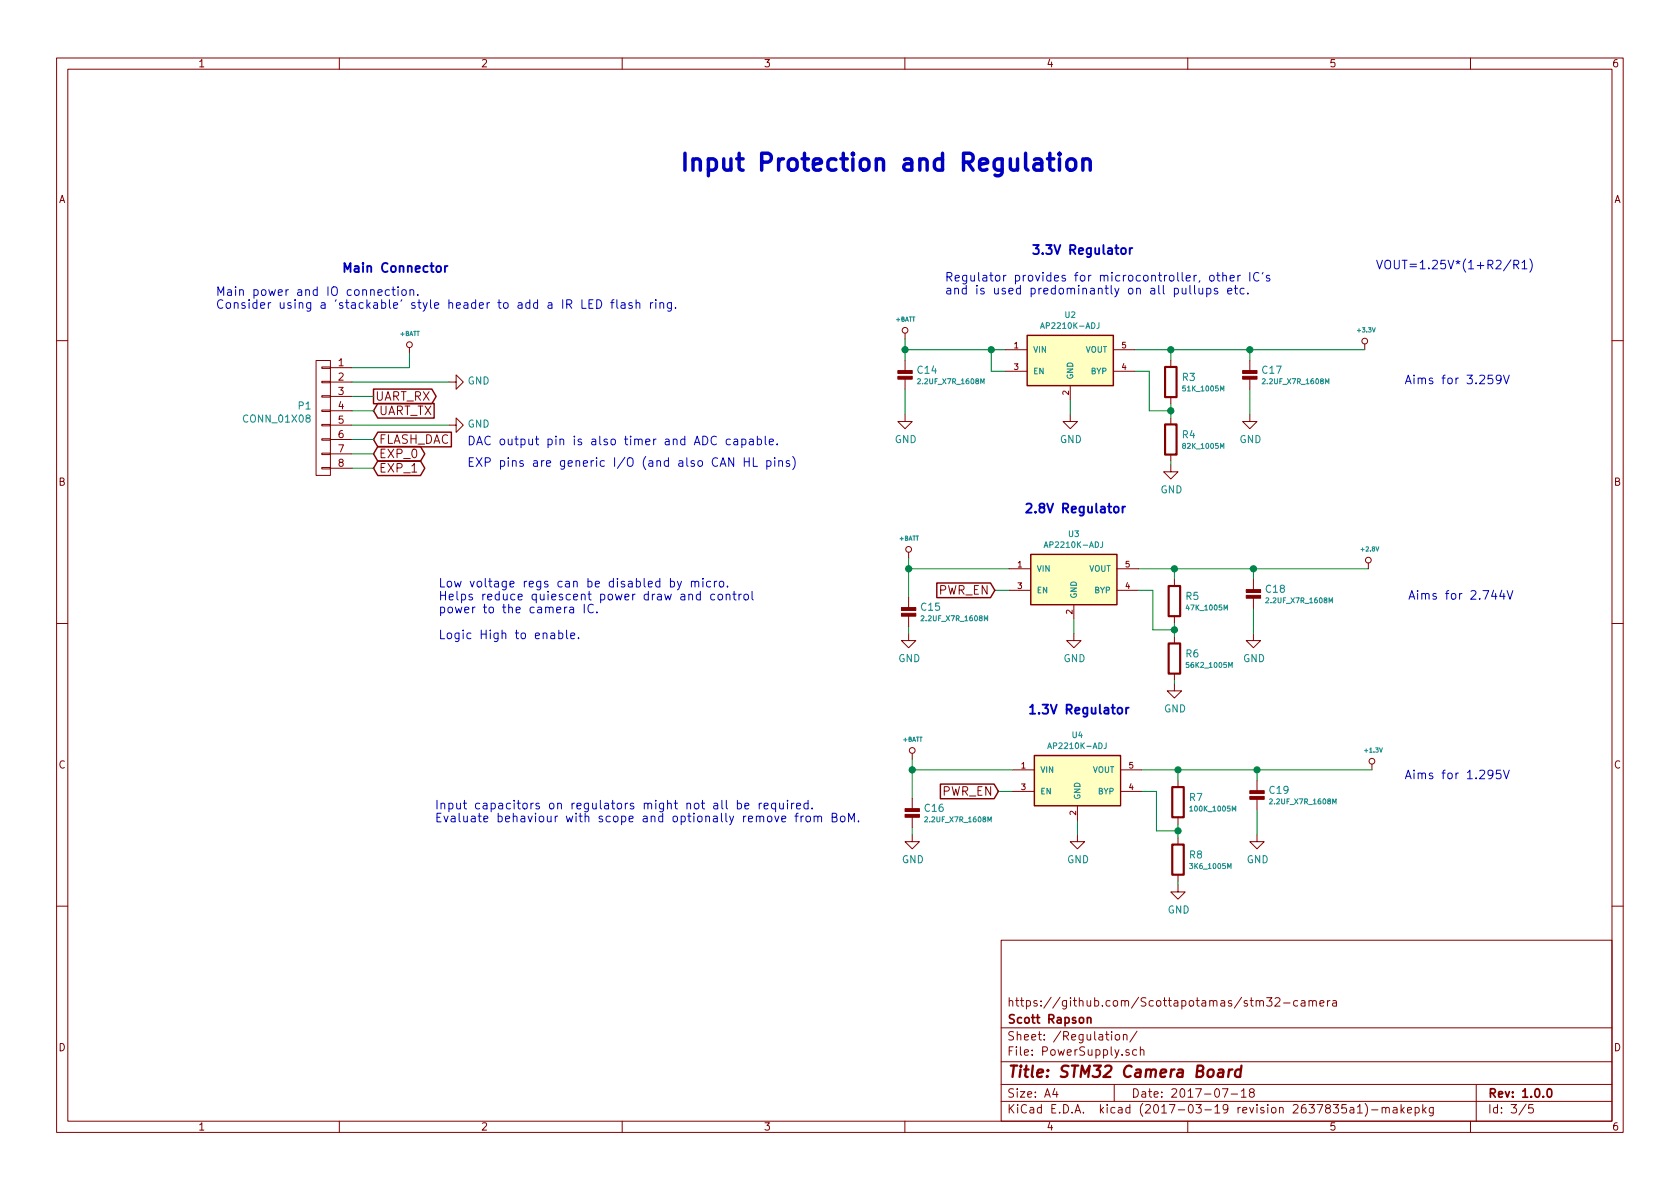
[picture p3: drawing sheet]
EESchema Schematic File Version 2
LIBS:appli_analog_devices
LIBS:appli_atmel
LIBS:appli_battery
LIBS:appli_capacitor
LIBS:appli_connector
LIBS:appli_connector_molex
LIBS:appli_connector_jst
LIBS:appli_crystal
LIBS:appli_device
LIBS:appli_fiducial
LIBS:appli_ftdi
LIBS:appli_fuse
LIBS:appli_inductor
LIBS:appli_linear
LIBS:appli_link
LIBS:appli_logic_devices
LIBS:appli_logo
LIBS:appli_memory
LIBS:appli_mount
LIBS:appli_opto
LIBS:appli_power
LIBS:appli_regulator
LIBS:appli_relay
LIBS:appli_resistor
LIBS:appli_special
LIBS:appli_spice
LIBS:appli_stm32
LIBS:appli_switch
LIBS:appli_tag_connect
LIBS:appli_template
LIBS:appli_test_points
LIBS:appli_transformer
LIBS:appli_transistor
LIBS:appli_ublox
LIBS:appli_uC
LIBS:appli_usb
LIBS:appli_wireless
LIBS:stm32-camera-cache
EELAYER 26 0
EELAYER END
$Descr A4 11693 8268
encoding utf-8
Sheet 3 5
Title "STM32 Camera Board"
Date "2017-07-18"
Rev "1.0.0"
Comp "Scott Rapson"
Comment1 "https://github.com/Scottapotamas/stm32-camera"
Comment2 ""
Comment3 ""
Comment4 ""
$EndDescr
Text Notes 4725 1200 0    118  ~ 24
Input Protection and Regulation
Text Notes 7175 1775 0    63   ~ 13
3.3V Regulator
Text Notes 6575 2050 0    60   ~ 0
Regulator provides for microcontroller, other IC's \nand is used predominantly on all pullups etc.
$Comp
L +3.3V #PWR40
U 1 1
P 9500 2425
F 0 "#PWR40" H 9500 2385 30  0001 C CNN
F 1 "+3.3V" H 9509 2563 30  0000 C CNN
F 2 "" H 9500 2425 60  0000 C CNN
F 3 "" H 9500 2425 60  0000 C CNN
	1    9500 2425
	1    0    0    -1  
$EndComp
$Comp
L GND #PWR31
U 1 1
P 7450 2875
F 0 "#PWR31" H 7450 2625 50  0001 C CNN
F 1 "GND" H 7455 2702 50  0000 C CNN
F 2 "" H 7450 2875 60  0000 C CNN
F 3 "" H 7450 2875 60  0000 C CNN
	1    7450 2875
	1    0    0    -1  
$EndComp
$Comp
L GND #PWR26
U 1 1
P 6300 2875
F 0 "#PWR26" H 6300 2625 50  0001 C CNN
F 1 "GND" H 6305 2702 50  0000 C CNN
F 2 "" H 6300 2875 60  0000 C CNN
F 3 "" H 6300 2875 60  0000 C CNN
	1    6300 2875
	1    0    0    -1  
$EndComp
$Comp
L GND #PWR37
U 1 1
P 8700 2875
F 0 "#PWR37" H 8700 2625 50  0001 C CNN
F 1 "GND" H 8705 2702 50  0000 C CNN
F 2 "" H 8700 2875 60  0000 C CNN
F 3 "" H 8700 2875 60  0000 C CNN
	1    8700 2875
	1    0    0    -1  
$EndComp
Wire Wire Line
	6300 2350 6300 2500
Wire Wire Line
	6300 2425 7000 2425
Connection ~ 6300 2425
Wire Wire Line
	7000 2575 6900 2575
Wire Wire Line
	6900 2575 6900 2425
Connection ~ 6900 2425
Wire Wire Line
	6300 2700 6300 2875
Wire Wire Line
	7450 2875 7450 2775
Wire Wire Line
	7900 2425 9500 2425
Wire Wire Line
	8700 2700 8700 2875
Wire Wire Line
	8700 2500 8700 2425
Connection ~ 8700 2425
$Comp
L +1.3V #PWR42
U 1 1
P 9550 5350
F 0 "#PWR42" H 9550 5310 30  0001 C CNN
F 1 "+1.3V" H 9559 5488 30  0000 C CNN
F 2 "" H 9550 5350 60  0000 C CNN
F 3 "" H 9550 5350 60  0000 C CNN
	1    9550 5350
	1    0    0    -1  
$EndComp
$Comp
L +2.8V #PWR41
U 1 1
P 9525 3950
F 0 "#PWR41" H 9525 3910 30  0001 C CNN
F 1 "+2.8V" H 9534 4088 30  0000 C CNN
F 2 "" H 9525 3950 60  0000 C CNN
F 3 "" H 9525 3950 60  0000 C CNN
	1    9525 3950
	1    0    0    -1  
$EndComp
Text Notes 7125 3575 0    63   ~ 13
2.8V Regulator
Text Notes 2375 1900 0    63   ~ 13
Main Connector
$Comp
L AP2210K-ADJ U2
U 1 1
P 7450 2475
F 0 "U2" H 7450 2769 40  0000 C CNN
F 1 "AP2210K-ADJ" H 7450 2693 40  0000 C CNN
F 2 "Applidyne_SOT:SOT95P280X145-5L30N" H 7150 2675 35  0001 L CIN
F 3 "http://docs-asia.electrocomponents.com/webdocs/1332/0900766b8133217a.pdf" H 7450 1325 60  0001 C CNN
F 4 "DIODES ZETEX" H 7450 1825 60  0001 C CNN "manf"
F 5 "AP2210K-ADJTRG1" H 7450 1725 60  0001 C CNN "manf#"
F 6 "RS Online" H 7450 1625 60  0001 C CNN "Supplier"
F 7 "828-7422" H 7450 1525 60  0001 C CNN "Supplier Part No"
F 8 "http://au.rs-online.com/web/p/low-dropout-voltage-regulators/8287422/" H 7450 1425 60  0001 C CNN "Supplier URL"
F 9 "0.272" H 7450 1225 60  0001 C CNN "Supplier Price"
F 10 "100" H 7450 1125 60  0001 C CNN "Supplier Price Break"
	1    7450 2475
	1    0    0    -1  
$EndComp
Text Notes 9575 1875 0    60   ~ 0
VOUT=1.25V*(1+R2/R1) 
$Comp
L GND #PWR32
U 1 1
P 7475 4400
F 0 "#PWR32" H 7475 4150 50  0001 C CNN
F 1 "GND" H 7480 4227 50  0000 C CNN
F 2 "" H 7475 4400 60  0000 C CNN
F 3 "" H 7475 4400 60  0000 C CNN
	1    7475 4400
	1    0    0    -1  
$EndComp
$Comp
L GND #PWR28
U 1 1
P 6325 4400
F 0 "#PWR28" H 6325 4150 50  0001 C CNN
F 1 "GND" H 6330 4227 50  0000 C CNN
F 2 "" H 6325 4400 60  0000 C CNN
F 3 "" H 6325 4400 60  0000 C CNN
	1    6325 4400
	1    0    0    -1  
$EndComp
$Comp
L GND #PWR38
U 1 1
P 8725 4400
F 0 "#PWR38" H 8725 4150 50  0001 C CNN
F 1 "GND" H 8730 4227 50  0000 C CNN
F 2 "" H 8725 4400 60  0000 C CNN
F 3 "" H 8725 4400 60  0000 C CNN
	1    8725 4400
	1    0    0    -1  
$EndComp
Wire Wire Line
	6325 3875 6325 4150
Wire Wire Line
	6325 3950 7025 3950
Connection ~ 6325 3950
Wire Wire Line
	7025 4100 6925 4100
Wire Wire Line
	6325 4350 6325 4400
Wire Wire Line
	7475 4400 7475 4300
Wire Wire Line
	7925 3950 9525 3950
Wire Wire Line
	8725 4225 8725 4400
Wire Wire Line
	8725 4025 8725 3950
Connection ~ 8725 3950
$Comp
L AP2210K-ADJ U3
U 1 1
P 7475 4000
F 0 "U3" H 7475 4294 40  0000 C CNN
F 1 "AP2210K-ADJ" H 7475 4218 40  0000 C CNN
F 2 "Applidyne_SOT:SOT95P280X145-5L30N" H 7175 4200 35  0001 L CIN
F 3 "http://docs-asia.electrocomponents.com/webdocs/1332/0900766b8133217a.pdf" H 7475 2850 60  0001 C CNN
F 4 "DIODES ZETEX" H 7475 3350 60  0001 C CNN "manf"
F 5 "AP2210K-ADJTRG1" H 7475 3250 60  0001 C CNN "manf#"
F 6 "RS Online" H 7475 3150 60  0001 C CNN "Supplier"
F 7 "828-7422" H 7475 3050 60  0001 C CNN "Supplier Part No"
F 8 "http://au.rs-online.com/web/p/low-dropout-voltage-regulators/8287422/" H 7475 2950 60  0001 C CNN "Supplier URL"
F 9 "0.272" H 7475 2750 60  0001 C CNN "Supplier Price"
F 10 "100" H 7475 2650 60  0001 C CNN "Supplier Price Break"
	1    7475 4000
	1    0    0    -1  
$EndComp
$Comp
L +BATT #PWR25
U 1 1
P 6300 2350
F 0 "#PWR25" H 6300 2300 20  0001 C CNN
F 1 "+BATT" H 6303 2488 30  0000 C CNN
F 2 "" H 6300 2350 60  0000 C CNN
F 3 "" H 6300 2350 60  0000 C CNN
	1    6300 2350
	1    0    0    -1  
$EndComp
$Comp
L +BATT #PWR27
U 1 1
P 6325 3875
F 0 "#PWR27" H 6325 3825 20  0001 C CNN
F 1 "+BATT" H 6328 4013 30  0000 C CNN
F 2 "" H 6325 3875 60  0000 C CNN
F 3 "" H 6325 3875 60  0000 C CNN
	1    6325 3875
	1    0    0    -1  
$EndComp
Text Notes 7150 4975 0    63   ~ 13
1.3V Regulator
$Comp
L GND #PWR33
U 1 1
P 7500 5800
F 0 "#PWR33" H 7500 5550 50  0001 C CNN
F 1 "GND" H 7505 5627 50  0000 C CNN
F 2 "" H 7500 5800 60  0000 C CNN
F 3 "" H 7500 5800 60  0000 C CNN
	1    7500 5800
	1    0    0    -1  
$EndComp
$Comp
L GND #PWR30
U 1 1
P 6350 5800
F 0 "#PWR30" H 6350 5550 50  0001 C CNN
F 1 "GND" H 6355 5627 50  0000 C CNN
F 2 "" H 6350 5800 60  0000 C CNN
F 3 "" H 6350 5800 60  0000 C CNN
	1    6350 5800
	1    0    0    -1  
$EndComp
$Comp
L GND #PWR39
U 1 1
P 8750 5800
F 0 "#PWR39" H 8750 5550 50  0001 C CNN
F 1 "GND" H 8755 5627 50  0000 C CNN
F 2 "" H 8750 5800 60  0000 C CNN
F 3 "" H 8750 5800 60  0000 C CNN
	1    8750 5800
	1    0    0    -1  
$EndComp
Wire Wire Line
	6350 5275 6350 5550
Wire Wire Line
	6350 5350 7050 5350
Connection ~ 6350 5350
Wire Wire Line
	7050 5500 6950 5500
Wire Wire Line
	6350 5750 6350 5800
Wire Wire Line
	7500 5800 7500 5700
Wire Wire Line
	7950 5350 9550 5350
Wire Wire Line
	8750 5625 8750 5800
Wire Wire Line
	8750 5425 8750 5350
Connection ~ 8750 5350
$Comp
L AP2210K-ADJ U4
U 1 1
P 7500 5400
F 0 "U4" H 7500 5694 40  0000 C CNN
F 1 "AP2210K-ADJ" H 7500 5618 40  0000 C CNN
F 2 "Applidyne_SOT:SOT95P280X145-5L30N" H 7200 5600 35  0001 L CIN
F 3 "http://docs-asia.electrocomponents.com/webdocs/1332/0900766b8133217a.pdf" H 7500 4250 60  0001 C CNN
F 4 "DIODES ZETEX" H 7500 4750 60  0001 C CNN "manf"
F 5 "AP2210K-ADJTRG1" H 7500 4650 60  0001 C CNN "manf#"
F 6 "RS Online" H 7500 4550 60  0001 C CNN "Supplier"
F 7 "828-7422" H 7500 4450 60  0001 C CNN "Supplier Part No"
F 8 "http://au.rs-online.com/web/p/low-dropout-voltage-regulators/8287422/" H 7500 4350 60  0001 C CNN "Supplier URL"
F 9 "0.272" H 7500 4150 60  0001 C CNN "Supplier Price"
F 10 "100" H 7500 4050 60  0001 C CNN "Supplier Price Break"
	1    7500 5400
	1    0    0    -1  
$EndComp
$Comp
L +BATT #PWR29
U 1 1
P 6350 5275
F 0 "#PWR29" H 6350 5225 20  0001 C CNN
F 1 "+BATT" H 6353 5413 30  0000 C CNN
F 2 "" H 6350 5275 60  0000 C CNN
F 3 "" H 6350 5275 60  0000 C CNN
	1    6350 5275
	1    0    0    -1  
$EndComp
$Comp
L 100K_1005M R7
U 1 1
P 8200 5425
F 0 "R7" H 8273 5310 50  0000 L CNN
F 1 "100K_1005M" H 8273 5230 35  0000 L CNN
F 2 "Applidyne_Resistor:RESC1005X40N" V 8310 5275 20  0001 C CNN
F 3 "http://www.farnell.com/datasheets/1911175.pdf" V 8335 5275 20  0001 C CNN
F 4 "PANASONIC" V 8385 5275 20  0001 C CNN "manf"
F 5 "ERJ2RKF1003X" V 8410 5275 20  0001 C CNN "manf#"
F 6 "Element14" V 8435 5275 20  0001 C CNN "Supplier"
F 7 "2302839" V 8460 5275 20  0001 C CNN "Supplier Part No"
F 8 "http://au.element14.com/panasonic-electronic-components/erj2rkf1003x/res-thick-film-100k-1-0-1w-0402/dp/2302839" V 8485 5275 20  0001 C CNN "Supplier URL"
F 9 "0.016" V 8510 5275 20  0001 C CNN "Supplier Price"
F 10 "5" V 8535 5275 20  0001 C CNN "Supplier Price Break"
	1    8200 5425
	1    0    0    -1  
$EndComp
Wire Wire Line
	8200 5425 8200 5350
Connection ~ 8200 5350
Wire Wire Line
	8200 5725 8200 5825
Wire Wire Line
	8200 5775 8050 5775
Wire Wire Line
	8050 5775 8050 5500
Wire Wire Line
	8050 5500 7950 5500
Connection ~ 8200 5775
$Comp
L GND #PWR36
U 1 1
P 8200 6150
F 0 "#PWR36" H 8200 5900 50  0001 C CNN
F 1 "GND" H 8205 5977 50  0000 C CNN
F 2 "" H 8200 6150 60  0000 C CNN
F 3 "" H 8200 6150 60  0000 C CNN
	1    8200 6150
	1    0    0    -1  
$EndComp
Wire Wire Line
	8200 6150 8200 6125
Wire Wire Line
	8175 4325 8175 4425
Wire Wire Line
	8175 4375 8025 4375
Wire Wire Line
	8025 4375 8025 4100
Wire Wire Line
	8025 4100 7925 4100
Connection ~ 8175 4375
$Comp
L GND #PWR35
U 1 1
P 8175 4750
F 0 "#PWR35" H 8175 4500 50  0001 C CNN
F 1 "GND" H 8180 4577 50  0000 C CNN
F 2 "" H 8175 4750 60  0000 C CNN
F 3 "" H 8175 4750 60  0000 C CNN
	1    8175 4750
	1    0    0    -1  
$EndComp
Wire Wire Line
	8175 4750 8175 4725
Wire Wire Line
	8175 4025 8175 3950
Connection ~ 8175 3950
Wire Wire Line
	8150 2800 8150 2900
Wire Wire Line
	8150 2850 8000 2850
Wire Wire Line
	8000 2850 8000 2575
Wire Wire Line
	8000 2575 7900 2575
Connection ~ 8150 2850
$Comp
L GND #PWR34
U 1 1
P 8150 3225
F 0 "#PWR34" H 8150 2975 50  0001 C CNN
F 1 "GND" H 8155 3052 50  0000 C CNN
F 2 "" H 8150 3225 60  0000 C CNN
F 3 "" H 8150 3225 60  0000 C CNN
	1    8150 3225
	1    0    0    -1  
$EndComp
Wire Wire Line
	8150 3225 8150 3200
Wire Wire Line
	8150 2500 8150 2425
Connection ~ 8150 2425
$Comp
L 2.2UF_X7R_1608M C19
U 1 1
P 8750 5425
F 0 "C19" H 8828 5360 50  0000 L CNN
F 1 "2.2UF_X7R_1608M" H 8828 5280 35  0000 L CNN
F 2 "Applidyne_Capacitor:CAPC1608X90L" V 8865 5325 20  0001 C CNN
F 3 "http://www.farnell.com/datasheets/2079169.pdf?_ga=1.116328000.774814437.1442284889" V 8890 5325 20  0001 C CNN
F 4 "MURATA" V 8940 5325 20  0001 C CNN "manf"
F 5 "GRM188R61H225KE11D" V 8965 5325 20  0001 C CNN "manf#"
F 6 "Element14" V 8990 5325 20  0001 C CNN "Supplier"
F 7 "2611925" V 9015 5325 20  0001 C CNN "Supplier Part No"
F 8 "http://au.element14.com/murata/grm188r61h225ke11d/cap-mlcc-x5r-2-2uf-50v-0603/dp/2611925" V 9040 5325 20  0001 C CNN "Supplier URL"
F 9 "0.0256" V 9065 5325 20  0001 C CNN "Supplier Price"
F 10 "10" V 9090 5325 20  0001 C CNN "Supplier Price Break"
	1    8750 5425
	1    0    0    -1  
$EndComp
$Comp
L 2.2UF_X7R_1608M C18
U 1 1
P 8725 4025
F 0 "C18" H 8803 3960 50  0000 L CNN
F 1 "2.2UF_X7R_1608M" H 8803 3880 35  0000 L CNN
F 2 "Applidyne_Capacitor:CAPC1608X90L" V 8840 3925 20  0001 C CNN
F 3 "http://www.farnell.com/datasheets/2079169.pdf?_ga=1.116328000.774814437.1442284889" V 8865 3925 20  0001 C CNN
F 4 "MURATA" V 8915 3925 20  0001 C CNN "manf"
F 5 "GRM188R61H225KE11D" V 8940 3925 20  0001 C CNN "manf#"
F 6 "Element14" V 8965 3925 20  0001 C CNN "Supplier"
F 7 "2611925" V 8990 3925 20  0001 C CNN "Supplier Part No"
F 8 "http://au.element14.com/murata/grm188r61h225ke11d/cap-mlcc-x5r-2-2uf-50v-0603/dp/2611925" V 9015 3925 20  0001 C CNN "Supplier URL"
F 9 "0.0256" V 9040 3925 20  0001 C CNN "Supplier Price"
F 10 "10" V 9065 3925 20  0001 C CNN "Supplier Price Break"
	1    8725 4025
	1    0    0    -1  
$EndComp
$Comp
L 2.2UF_X7R_1608M C17
U 1 1
P 8700 2500
F 0 "C17" H 8778 2435 50  0000 L CNN
F 1 "2.2UF_X7R_1608M" H 8778 2355 35  0000 L CNN
F 2 "Applidyne_Capacitor:CAPC1608X90L" V 8815 2400 20  0001 C CNN
F 3 "http://www.farnell.com/datasheets/2079169.pdf?_ga=1.116328000.774814437.1442284889" V 8840 2400 20  0001 C CNN
F 4 "MURATA" V 8890 2400 20  0001 C CNN "manf"
F 5 "GRM188R61H225KE11D" V 8915 2400 20  0001 C CNN "manf#"
F 6 "Element14" V 8940 2400 20  0001 C CNN "Supplier"
F 7 "2611925" V 8965 2400 20  0001 C CNN "Supplier Part No"
F 8 "http://au.element14.com/murata/grm188r61h225ke11d/cap-mlcc-x5r-2-2uf-50v-0603/dp/2611925" V 8990 2400 20  0001 C CNN "Supplier URL"
F 9 "0.0256" V 9015 2400 20  0001 C CNN "Supplier Price"
F 10 "10" V 9040 2400 20  0001 C CNN "Supplier Price Break"
	1    8700 2500
	1    0    0    -1  
$EndComp
$Comp
L 2.2UF_X7R_1608M C15
U 1 1
P 6325 4150
F 0 "C15" H 6403 4085 50  0000 L CNN
F 1 "2.2UF_X7R_1608M" H 6403 4005 35  0000 L CNN
F 2 "Applidyne_Capacitor:CAPC1608X90L" V 6440 4050 20  0001 C CNN
F 3 "http://www.farnell.com/datasheets/2079169.pdf?_ga=1.116328000.774814437.1442284889" V 6465 4050 20  0001 C CNN
F 4 "MURATA" V 6515 4050 20  0001 C CNN "manf"
F 5 "GRM188R61H225KE11D" V 6540 4050 20  0001 C CNN "manf#"
F 6 "Element14" V 6565 4050 20  0001 C CNN "Supplier"
F 7 "2611925" V 6590 4050 20  0001 C CNN "Supplier Part No"
F 8 "http://au.element14.com/murata/grm188r61h225ke11d/cap-mlcc-x5r-2-2uf-50v-0603/dp/2611925" V 6615 4050 20  0001 C CNN "Supplier URL"
F 9 "0.0256" V 6640 4050 20  0001 C CNN "Supplier Price"
F 10 "10" V 6665 4050 20  0001 C CNN "Supplier Price Break"
	1    6325 4150
	1    0    0    -1  
$EndComp
$Comp
L 2.2UF_X7R_1608M C16
U 1 1
P 6350 5550
F 0 "C16" H 6428 5485 50  0000 L CNN
F 1 "2.2UF_X7R_1608M" H 6428 5405 35  0000 L CNN
F 2 "Applidyne_Capacitor:CAPC1608X90L" V 6465 5450 20  0001 C CNN
F 3 "http://www.farnell.com/datasheets/2079169.pdf?_ga=1.116328000.774814437.1442284889" V 6490 5450 20  0001 C CNN
F 4 "MURATA" V 6540 5450 20  0001 C CNN "manf"
F 5 "GRM188R61H225KE11D" V 6565 5450 20  0001 C CNN "manf#"
F 6 "Element14" V 6590 5450 20  0001 C CNN "Supplier"
F 7 "2611925" V 6615 5450 20  0001 C CNN "Supplier Part No"
F 8 "http://au.element14.com/murata/grm188r61h225ke11d/cap-mlcc-x5r-2-2uf-50v-0603/dp/2611925" V 6640 5450 20  0001 C CNN "Supplier URL"
F 9 "0.0256" V 6665 5450 20  0001 C CNN "Supplier Price"
F 10 "10" V 6690 5450 20  0001 C CNN "Supplier Price Break"
	1    6350 5550
	1    0    0    -1  
$EndComp
$Comp
L 2.2UF_X7R_1608M C14
U 1 1
P 6300 2500
F 0 "C14" H 6378 2435 50  0000 L CNN
F 1 "2.2UF_X7R_1608M" H 6378 2355 35  0000 L CNN
F 2 "Applidyne_Capacitor:CAPC1608X90L" V 6415 2400 20  0001 C CNN
F 3 "http://www.farnell.com/datasheets/2079169.pdf?_ga=1.116328000.774814437.1442284889" V 6440 2400 20  0001 C CNN
F 4 "MURATA" V 6490 2400 20  0001 C CNN "manf"
F 5 "GRM188R61H225KE11D" V 6515 2400 20  0001 C CNN "manf#"
F 6 "Element14" V 6540 2400 20  0001 C CNN "Supplier"
F 7 "2611925" V 6565 2400 20  0001 C CNN "Supplier Part No"
F 8 "http://au.element14.com/murata/grm188r61h225ke11d/cap-mlcc-x5r-2-2uf-50v-0603/dp/2611925" V 6590 2400 20  0001 C CNN "Supplier URL"
F 9 "0.0256" V 6615 2400 20  0001 C CNN "Supplier Price"
F 10 "10" V 6640 2400 20  0001 C CNN "Supplier Price Break"
	1    6300 2500
	1    0    0    -1  
$EndComp
Text GLabel 6950 5500 0    60   Input ~ 0
PWR_EN
Text GLabel 6925 4100 0    60   Input ~ 0
PWR_EN
Text Notes 9775 5425 0    60   ~ 0
Aims for 1.295V
Text Notes 9800 4175 0    60   ~ 0
Aims for 2.744V
Text Notes 9775 2675 0    60   ~ 0
Aims for 3.259V
$Comp
L 47K_1005M R5
U 1 1
P 8175 4025
F 0 "R5" H 8248 3910 50  0000 L CNN
F 1 "47K_1005M" H 8248 3830 35  0000 L CNN
F 2 "Applidyne_Resistor:RESC1005X40N" V 8285 3875 20  0001 C CNN
F 3 "http://www.farnell.com/datasheets/2167052.pdf" V 8310 3875 20  0001 C CNN
F 4 "YAGEO" V 8360 3875 20  0001 C CNN "manf"
F 5 "RC0402FR-0747KL" V 8385 3875 20  0001 C CNN "manf#"
F 6 "Element14" V 8410 3875 20  0001 C CNN "Supplier"
F 7 "9239430" V 8435 3875 20  0001 C CNN "Supplier Part No"
F 8 "http://au.element14.com/yageo-phycomp/rc0402fr-0747kl/res-thick-film-47k-1-0-063w-0402/dp/9239430" V 8460 3875 20  0001 C CNN "Supplier URL"
F 9 "0.003" V 8485 3875 20  0001 C CNN "Supplier Price"
F 10 "10" V 8510 3875 20  0001 C CNN "Supplier Price Break"
	1    8175 4025
	1    0    0    -1  
$EndComp
$Comp
L 56K2_1005M R6
U 1 1
P 8175 4425
F 0 "R6" H 8248 4310 50  0000 L CNN
F 1 "56K2_1005M" H 8248 4230 35  0000 L CNN
F 2 "Applidyne_Resistor:RESC1005X40N" V 8285 4275 20  0001 C CNN
F 3 "http://www.farnell.com/datasheets/2052875.pdf" V 8310 4275 20  0001 C CNN
F 4 "PANASONIC" V 8360 4275 20  0001 C CNN "manf"
F 5 "ERA2AEB5622X" V 8385 4275 20  0001 C CNN "manf#"
F 6 "Element14" V 8410 4275 20  0001 C CNN "Supplier"
F 7 "2563631" V 8435 4275 20  0001 C CNN "Supplier Part No"
F 8 "http://au.element14.com/panasonic-electronic-components/era2aeb5622x/res-aec-q200-thin-film-56k2-0402/dp/2563631" V 8460 4275 20  0001 C CNN "Supplier URL"
F 9 "0.318" V 8485 4275 20  0001 C CNN "Supplier Price"
F 10 "100" V 8510 4275 20  0001 C CNN "Supplier Price Break"
	1    8175 4425
	1    0    0    -1  
$EndComp
$Comp
L 51K_1005M R3
U 1 1
P 8150 2500
F 0 "R3" H 8223 2385 50  0000 L CNN
F 1 "51K_1005M" H 8223 2305 35  0000 L CNN
F 2 "Applidyne_Resistor:RESC1005X40N" V 8260 2350 20  0001 C CNN
F 3 "http://www.farnell.com/datasheets/2052875.pdf" V 8285 2350 20  0001 C CNN
F 4 "PANASONIC" V 8335 2350 20  0001 C CNN "manf"
F 5 "ERA2AEB513X" V 8360 2350 20  0001 C CNN "manf#"
F 6 "Element14" V 8385 2350 20  0001 C CNN "Supplier"
F 7 "2324790" V 8410 2350 20  0001 C CNN "Supplier Part No"
F 8 "http://au.element14.com/panasonic-electronic-components/era2aeb513x/res-metal-film-51k-0-1-0-063w/dp/2324790" V 8435 2350 20  0001 C CNN "Supplier URL"
F 9 "0.3" V 8460 2350 20  0001 C CNN "Supplier Price"
F 10 "100" V 8485 2350 20  0001 C CNN "Supplier Price Break"
	1    8150 2500
	1    0    0    -1  
$EndComp
$Comp
L 82K_1005M R4
U 1 1
P 8150 2900
F 0 "R4" H 8223 2785 50  0000 L CNN
F 1 "82K_1005M" H 8223 2705 35  0000 L CNN
F 2 "Applidyne_Resistor:RESC1005X40N" V 8260 2750 20  0001 C CNN
F 3 "http://www.farnell.com/datasheets/2059623.pdf" V 8285 2750 20  0001 C CNN
F 4 "PANASONIC" V 8335 2750 20  0001 C CNN "manf"
F 5 "ERJ2GEJ823X" V 8360 2750 20  0001 C CNN "manf#"
F 6 "Element14" V 8385 2750 20  0001 C CNN "Supplier"
F 7 "2324353" V 8410 2750 20  0001 C CNN "Supplier Part No"
F 8 "http://au.element14.com/panasonic-electronic-components/erj2gej823x/res-thick-film-82k-5-0-1w-0402/dp/2324353" V 8435 2750 20  0001 C CNN "Supplier URL"
F 9 "0.012" V 8460 2750 20  0001 C CNN "Supplier Price"
F 10 "100" V 8485 2750 20  0001 C CNN "Supplier Price Break"
	1    8150 2900
	1    0    0    -1  
$EndComp
$Comp
L 3K6_1005M R8
U 1 1
P 8200 5825
F 0 "R8" H 8273 5710 50  0000 L CNN
F 1 "3K6_1005M" H 8273 5630 35  0000 L CNN
F 2 "Applidyne_Resistor:RESC1005X40N" V 8310 5675 20  0001 C CNN
F 3 "http://www.farnell.com/datasheets/2059623.pdf" V 8335 5675 20  0001 C CNN
F 4 "PANASONIC" V 8385 5675 20  0001 C CNN "manf"
F 5 "ERJ2GEJ362X" V 8410 5675 20  0001 C CNN "manf#"
F 6 "Element14" V 8435 5675 20  0001 C CNN "Supplier"
F 7 "2324307" V 8460 5675 20  0001 C CNN "Supplier Part No"
F 8 "http://au.element14.com/panasonic-electronic-components/erj2gej362x/res-thick-film-3k6-5-0-1w-0402/dp/2324307" V 8485 5675 20  0001 C CNN "Supplier URL"
F 9 "0.01" V 8510 5675 20  0001 C CNN "Supplier Price"
F 10 "100" V 8535 5675 20  0001 C CNN "Supplier Price Break"
	1    8200 5825
	1    0    0    -1  
$EndComp
$Comp
L GND #PWR23
U 1 1
P 3125 2650
F 0 "#PWR23" H 3125 2400 50  0001 C CNN
F 1 "GND" V 3130 2522 50  0000 R CNN
F 2 "" H 3125 2650 60  0000 C CNN
F 3 "" H 3125 2650 60  0000 C CNN
	1    3125 2650
	0    -1   -1   0   
$EndComp
$Comp
L +BATT #PWR22
U 1 1
P 2850 2450
F 0 "#PWR22" H 2850 2400 20  0001 C CNN
F 1 "+BATT" H 2853 2588 30  0000 C CNN
F 2 "" H 2850 2450 60  0000 C CNN
F 3 "" H 2850 2450 60  0000 C CNN
	1    2850 2450
	1    0    0    -1  
$EndComp
Text GLabel 2600 2850 2    60   Input ~ 0
UART_TX
Text GLabel 2600 2750 2    60   Output ~ 0
UART_RX
Wire Wire Line
	2450 2550 2850 2550
Wire Wire Line
	2850 2550 2850 2450
Wire Wire Line
	3125 2650 2450 2650
Wire Wire Line
	2600 2750 2450 2750
Wire Wire Line
	2450 2850 2600 2850
Text Notes 1500 2150 0    60   ~ 0
Main power and IO connection.\nConsider using a 'stackable' style header to add a IR LED flash ring.
$Comp
L CONN_01X08 P1
U 1 1
P 2250 2900
F 0 "P1" H 2328 2986 50  0000 L CNN
F 1 "CONN_01X08" H 2328 2895 50  0000 L CNN
F 2 "Applidyne_Header:Socket_Strip_Straight_1x08" H 2328 2804 50  0001 L CNN
F 3 "" H 2250 2900 50  0000 C CNN
	1    2250 2900
	-1   0    0    -1  
$EndComp
Text GLabel 2600 3050 2    60   Input ~ 0
FLASH_DAC
Text GLabel 2600 3250 2    60   BiDi ~ 0
EXP_1
Text GLabel 2600 3150 2    60   BiDi ~ 0
EXP_0
Text Notes 3250 3100 0    60   ~ 0
DAC output pin is also timer and ADC capable.
Text Notes 3250 3250 0    60   ~ 0
EXP pins are generic I/O (and also CAN HL pins)
Wire Wire Line
	2600 3050 2450 3050
Wire Wire Line
	2600 3150 2450 3150
Wire Wire Line
	2600 3250 2450 3250
Wire Wire Line
	2450 2950 3125 2950
$Comp
L GND #PWR24
U 1 1
P 3125 2950
F 0 "#PWR24" H 3125 2700 50  0001 C CNN
F 1 "GND" V 3130 2822 50  0000 R CNN
F 2 "" H 3125 2950 60  0000 C CNN
F 3 "" H 3125 2950 60  0000 C CNN
	1    3125 2950
	0    -1   -1   0   
$EndComp
Text Notes 3025 5725 0    60   ~ 0
Input capacitors on regulators might not all be required.\nEvaluate behaviour with scope and optionally remove from BoM.
Text Notes 3050 4450 0    60   ~ 0
Low voltage regs can be disabled by micro.\nHelps reduce quiescent power draw and control\npower to the camera IC.\n\nLogic High to enable.
$EndSCHEMATC
